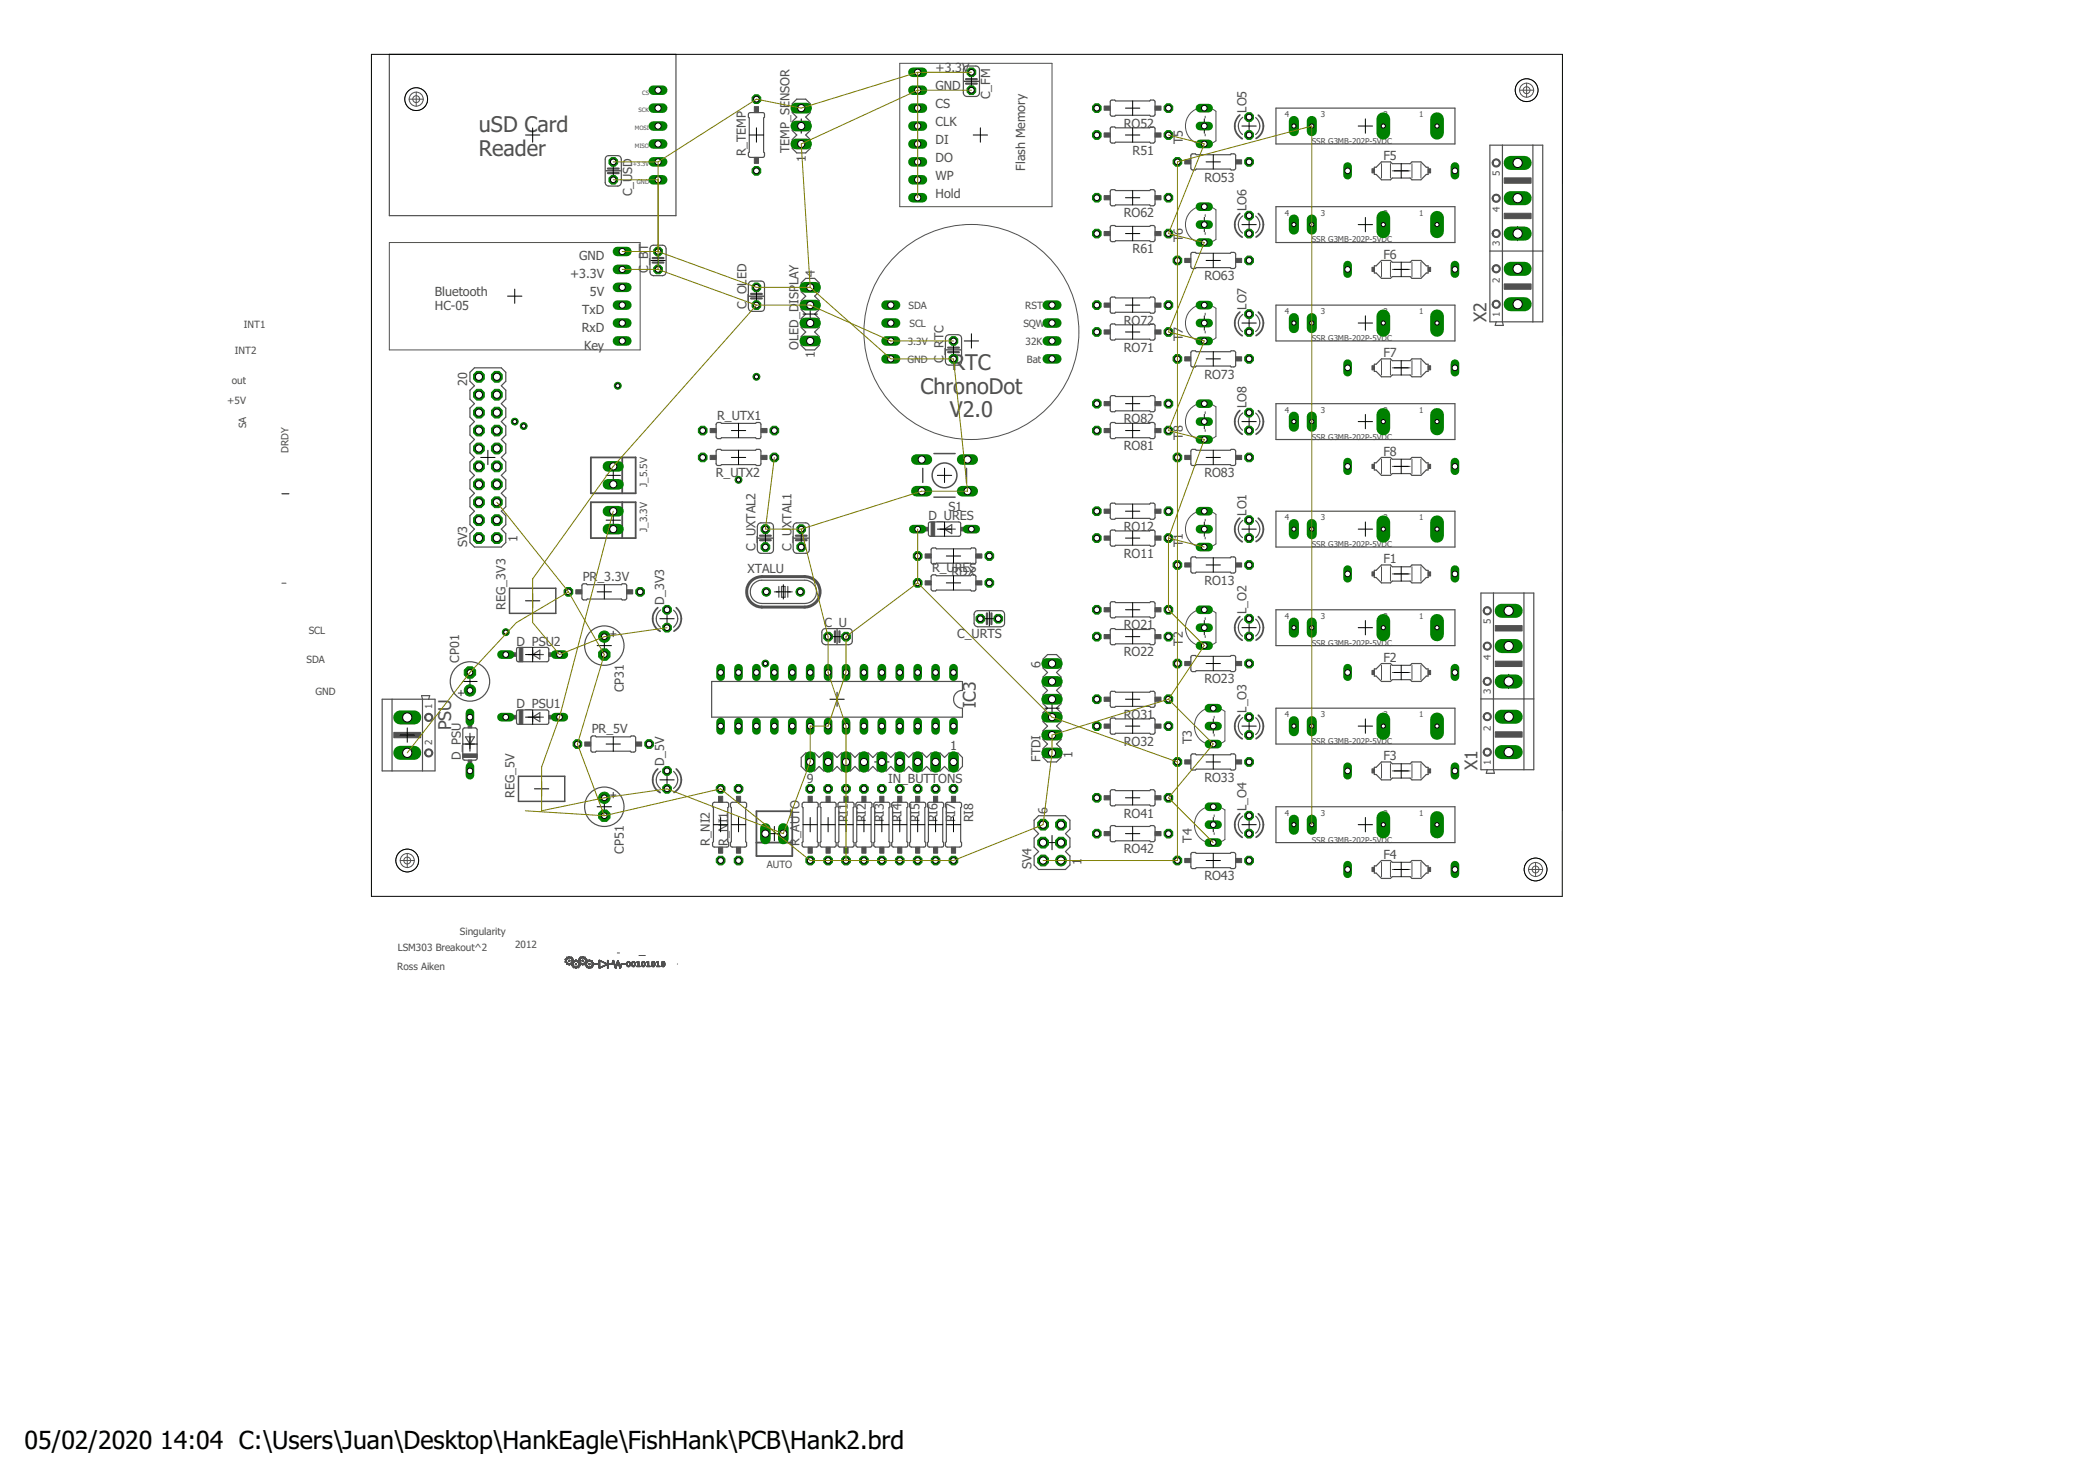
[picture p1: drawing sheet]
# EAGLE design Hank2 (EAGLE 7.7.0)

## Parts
AUTO  Auto_Manual  22-23-2021  [22-23-2021]
C_BT  0.1uF  C-US025-024X044  [C025-024X044]
C_FM  0.1uF  C-US025-024X044  [C025-024X044]
C_OLED  0.1uF  C-US025-024X044  [C025-024X044]
C_RTC  0.1uF  C-US025-024X044  [C025-024X044]
C_U  0.1uF  C-US025-024X044  [C025-024X044]
C_URTS  0.1uF  C-US025-024X044  [C025-024X044]
C_USD  0.1uF  C-US025-024X044  [C025-024X044]
C_UXTAL1  0.1uF  C-US025-024X044  [C025-024X044]
C_UXTAL2  0.1uF  C-US025-024X044  [C025-024X044]
CP01  100u  CPOL-EUE2.5-6  [E2,5-6]
CP31  22uF  CPOL-EUE2.5-6  [E2,5-6]
CP51  22uF  CPOL-EUE2.5-6  [E2,5-6]
D_3V3  LED3MM  [LED3MM]
D_5V  LED3MM  [LED3MM]
D_PSU  1N4148DO35-7  [DO35-7]
D_PSU1  1N4148DO35-7  [DO35-7]
D_PSU2  1N4148DO35-7  [DO35-7]
D_URES  1N4148DO35-7  [DO35-7]
F1  SM 092 A0 2A  FUSEPICOFUSE  [PICOFUSE]
F2  SM 092 A0 2A  FUSEPICOFUSE  [PICOFUSE]
F3  SM 092 A0 2A  FUSEPICOFUSE  [PICOFUSE]
F4  SM 092 A0 2A  FUSEPICOFUSE  [PICOFUSE]
F5  SM 092 A0 2A  FUSEPICOFUSE  [PICOFUSE]
F6  SM 092 A0 2A  FUSEPICOFUSE  [PICOFUSE]
F7  SM 092 A0 2A  FUSEPICOFUSE  [PICOFUSE]
F8  SM 092 A0 2A  FUSEPICOFUSE  [PICOFUSE]
FTDI  MA06-1  [MA06-1]
IC3  ATMEGA328-20P  [DIL28-3]
IN_BUTTONS  User Inputs  MA09-1  [MA09-1]
J_3.3V  Jumper  22-23-2021  [22-23-2021]
J_5.5V  Jumper  22-23-2021  [22-23-2021]
L_O2  LED3MM  [LED3MM]
L_O3  LED3MM  [LED3MM]
L_O4  LED3MM  [LED3MM]
LO1  LED3MM  [LED3MM]
LO5  LED3MM  [LED3MM]
LO6  LED3MM  [LED3MM]
LO7  LED3MM  [LED3MM]
LO8  LED3MM  [LED3MM]
OLED_DISPLAY  MA04-1  [MA04-1]
PR_3.3V  1k  R-US_0207/10  [0207/10]
PR_5V  1k  R-US_0207/10  [0207/10]
PSU  AK500/2  [AK500/2]
R51  10K  R-US_0207/10  [0207/10]
R61  10K  R-US_0207/10  [0207/10]
R_AUTO  330  R-US_0207/10  [0207/10]
R_NI1  1k  R-US_0207/10  [0207/10]
R_NI2  2K  R-US_0207/10  [0207/10]
R_TEMP  4.7K  R-US_0207/10  [0207/10]
R_URES  330  R-US_0207/10  [0207/10]
R_UTX1  1k  R-US_0207/10  [0207/10]
R_UTX2  2K  R-US_0207/10  [0207/10]
RDX  10k  R-US_0207/10  [0207/10]
REG_3V3  AMS1117  [SOT223]
REG_5V  AMS1117  [SOT223]
RI1  330  R-US_0207/10  [0207/10]
RI2  330  R-US_0207/10  [0207/10]
RI3  330  R-US_0207/10  [0207/10]
RI4  330  R-US_0207/10  [0207/10]
RI5  330  R-US_0207/10  [0207/10]
RI6  330  R-US_0207/10  [0207/10]
RI7  330  R-US_0207/10  [0207/10]
RI8  330  R-US_0207/10  [0207/10]
RO11  10K  R-US_0207/10  [0207/10]
RO12  10K  R-US_0207/10  [0207/10]
RO13  1k  R-US_0207/10  [0207/10]
RO21  150  R-US_0207/10  [0207/10]
RO22  10K  R-US_0207/10  [0207/10]
RO23  1k  R-US_0207/10  [0207/10]
RO31  150  R-US_0207/10  [0207/10]
RO32  10K  R-US_0207/10  [0207/10]
RO33  1k  R-US_0207/10  [0207/10]
RO41  10k  R-US_0207/10  [0207/10]
RO42  10K  R-US_0207/10  [0207/10]
RO43  1k  R-US_0207/10  [0207/10]
RO52  10K  R-US_0207/10  [0207/10]
RO53  1k  R-US_0207/10  [0207/10]
RO62  10K  R-US_0207/10  [0207/10]
RO63  1k  R-US_0207/10  [0207/10]
RO71  10K  R-US_0207/10  [0207/10]
RO72  10K  R-US_0207/10  [0207/10]
RO73  1k  R-US_0207/10  [0207/10]
RO81  10k  R-US_0207/10  [0207/10]
RO82  10K  R-US_0207/10  [0207/10]
RO83  1k  R-US_0207/10  [0207/10]
S1  DTS-6  [DTS-6]
SSR1  SSR  [SSR_FOOTPRINT]
SSR2  SSR  [SSR_FOOTPRINT]
SSR3  SSR  [SSR_FOOTPRINT]
SSR4  SSR  [SSR_FOOTPRINT]
SSR5  SSR  [SSR_FOOTPRINT]
SSR6  SSR  [SSR_FOOTPRINT]
SSR7  SSR  [SSR_FOOTPRINT]
SSR8  SSR  [SSR_FOOTPRINT]
SV3  MA10-2  [MA10-2]
SV4  MA03-2  [MA03-2]
T1  2n2222  2SC458  [TO92-ECB]
T2  2n2222  2SC458  [TO92-ECB]
T3  2n2222  2SC458  [TO92-ECB]
T4  2n2222  2SC458  [TO92-ECB]
T5  2n2222  2SC458  [TO92-ECB]
T6  2n2222  2SC458  [TO92-ECB]
T7  2n2222  2SC458  [TO92-ECB]
T8  2n2222  2SC458  [TO92-ECB]
TEMP_SENSOR  MA03-1  [MA03-1]
U$1  FLASH_MEMORY  [FLASHMEMORY_FOOTPRINT]
U$4  BLUETOOTH  [BLUETOOTH_FOOTPRINT]
U$6  RTC  [RTC_FOOTPRINT]
U$7  SD_CARD_READER  [SD_CARD_READER_FOOTPRINT]
X1  Sockets 1  AK500/5  [AK500/5]
X2  Sockets 2  AK500/5  [AK500/5]
XTALU  16M  CRYSTALHC49S  [HC49/S]

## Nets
+3V3: C_BT.1 C_FM.1 C_OLED.1 C_RTC.2 C_USD.1 CP31.+ D_3V3.A D_PSU2.A J_5.5V.1 OLED_DISPLAY.3 R_TEMP.2 REG_3V3.2(OUT) REG_3V3.TAB(OUT1) TEMP_SENSOR.3 U$1.HOLD U$1.VCC(+3.3V) U$1.WP U$4.+3.3(+3.3V) U$6.+3.3V U$7.+3.3(+3.3V)
+5V: AUTO.1 C_U.2 CP51.+ D_5V.A D_PSU1.A D_URES.C FTDI.3 IC3.7(VCC) IC3.20(AVCC) IC3.21(AREF) IN_BUTTONS.9 J_3.3V.1 R_URES.1 REG_5V.2(OUT) REG_5V.TAB(OUT1) RO13.2 RO23.2 RO33.2 RO43.2 RO53.2 RO63.2 RO73.2 RO83.2 SSR1.3(+) SSR2.3(+) SSR3.3(+) SSR4.3(+) SSR5.3(+) SSR6.3(+) SSR7.3(+) SSR8.3(+) SV4.2
AUTO_MANUAL: AUTO.2 IC3.17((PCI3/MOSI/OC2A)PB3) R_AUTO.2 SV3.20 SV4.4
BT_RX: SV3.7 U$4.RXD
BT_TX: SV3.9 U$4.TXD
CP12: CP01.+ D_PSU1.C D_PSU2.C D_PSU.C REG_3V3.3(IN) REG_5V.3(IN)
FLASH_CLK: SV3.4 U$1.CLK
FLASH_CS: SV3.2 U$1.CS
FLASH_DI: SV3.6 U$1.DI
FLASH_DO: SV3.8 U$1.DO
GND [vcc]: C_BT.2 C_FM.2 C_OLED.2 C_RTC.1 C_U.1 C_USD.2 C_UXTAL1.2 C_UXTAL2.2 CP01.- CP31.- CP51.- FTDI.1 FTDI.2 IC3.8(GND) IC3.22(AGND) OLED_DISPLAY.4 PR_3.3V.1 PR_5V.1 PSU.2 R51.1 R61.1 R_AUTO.1 R_NI2.2 R_UTX2.1 REG_3V3.1(GND) REG_5V.1(GND) RI1.2 RI2.2 RI3.2 RI4.2 RI5.2 RI6.2 RI7.2 RI8.2 RO11.1 RO21.1 RO31.1 RO41.1 RO71.1 RO81.1 S1.1 S1.2 SV3.5 SV4.6 T1.E T2.E T3.E T4.E T5.E T6.E T7.E T8.E TEMP_SENSOR.1 U$1.GND U$4.GND U$6.GND U$7.GND
IN1: IC3.18((PCI4/MISO)PB4) IN_BUTTONS.8 RI1.1
IN2: IC3.19((PCI5/SCK)PB5) IN_BUTTONS.7 RI2.1
IN3: IC3.23((PCI8/ADC0)PC0) IN_BUTTONS.6 RI3.1
IN4: IC3.24((PCI9/ADC1)PC1) IN_BUTTONS.5 RI4.1
IN5: IC3.25((PCI10/ADC2)PC2) IN_BUTTONS.4 RI5.1
IN6: IC3.26((PCI11/ADC3)PC3) IN_BUTTONS.3 RI6.1
IN7: IC3.27((PCI12/ADC4/SDA)PC4) IN_BUTTONS.2 RI7.1 SV4.1
IN8: IC3.28((PCI13/ADC5/SCL)PC5) IN_BUTTONS.1 RI8.1 SV4.3
L1-1: SSR1.1(L1) SSR2.1(L1) SSR3.1(L1) SSR4.1(L1) X1.5
L1-2: SSR5.1(L1) SSR6.1(L1) SSR7.1(L1) SSR8.1(L1) X2.5
L_O1: L_O2.K(C) SSR2.4(-) T2.C
L_O3: L_O3.K(C) SSR3.4(-) T3.C
MISO: SV3.10 U$7.MISO
MO1: F1.2 X1.4
MO2: F2.2 X1.3
MO3: F3.2 X1.2
MO4: F4.2 X1.1
MO5: F5.2 X2.4
MO6: F6.2 X2.3
MO7: F7.2 X2.2
MO8: F8.2 X2.1
MOSI: SV3.12 U$7.MOSI
N$1: J_3.3V.2 SV3.1
N$2: J_5.5V.2 SV3.3
N$3: F1.1 SSR1.2(L2)
N$4: D_5V.K(C) PR_5V.2
N$5: D_3V3.K(C) PR_3.3V.2
N$7: D_PSU.A PSU.1
N$8: RO12.1 T1.B
N$9: RO52.1 T5.B
N$10: F8.1 SSR8.2(L2)
N$11: LO5.A RO53.1
N$12: LO5.K(C) SSR5.4(-) T5.C
N$13: F7.1 SSR7.2(L2)
N$14: F2.1 SSR2.2(L2)
N$15: F3.1 SSR3.2(L2)
N$16: LO6.A RO63.1
N$17: LO6.K(C) SSR6.4(-) T6.C
N$18: RO62.1 T6.B
N$19: F6.1 SSR6.2(L2)
N$20: LO7.A RO73.1
N$21: LO7.K(C) SSR7.4(-) T7.C
N$22: RO72.1 T7.B
N$23: RO42.1 T4.B
N$24: F4.1 SSR4.2(L2)
N$25: LO8.A RO83.1
N$26: LO8.K(C) SSR8.4(-) T8.C
N$27: RO32.1 T3.B
N$28: F5.1 SSR5.2(L2)
N$29: LO1.A RO13.1
N$30: LO1.K(C) SSR1.4(-) T1.C
N$31: RO22.1 T2.B
N$32: C_UXTAL1.1 IC3.9(PB6(XTAL1/TOSC1/PCI6)) XTALU.2
N$33: L_O2.A RO23.1
N$34: RO82.1 T8.B
N$35: C_UXTAL2.1 IC3.10(PB7(XTAL2/TOSC2/PCI7)) XTALU.1
N$37: L_O3.A RO33.1
N$39: IC3.16((PCI2/SS/OC1B)PB2) R_NI1.2
N$41: L_O4.A RO43.1
N$42: L_O4.K(C) SSR4.4(-) T4.C
NEW_IN: R_NI1.1 R_NI2.1 SV3.11
OUT1: IC3.4((PCI18/INT0)PD2) RO11.2 RO12.2
OUT2: IC3.5((PCI19/INT1/OC2B)PD3) RO21.2 RO22.2
OUT3: IC3.6((PCI20/XCK/T0)PD4) RO31.2 RO32.2
OUT4: IC3.11((PCI21/T1/OC0B)PD5) RO41.2 RO42.2
OUT5: IC3.12((PCI22/AIN0OC0A)PD6) R51.2 RO52.2
OUT6: IC3.13((PCI23/AIN1)PD7) R61.2 RO62.2
OUT7: IC3.14((PCI0/ICP/CLKO)PB0) RO71.2 RO72.2
OUT8: IC3.15((PCI1/OC1A/OC1S)PB1) RO81.2 RO82.2
RTS: C_URTS.1 FTDI.6
SCK: SV3.14 U$7.SCK
SCL: OLED_DISPLAY.1 SV3.19 U$6.SCL
SD_CS: SV3.16 U$7.CS
SDA: OLED_DISPLAY.2 SV3.17 U$6.SDA
TEMP_SEN: R_TEMP.1 SV3.18 TEMP_SENSOR.2
U_RESET: C_URTS.2 D_URES.A IC3.1(PC6(/RESET/PCI14)) R_URES.2 S1.3 S1.4 SV4.5
U_RX: FTDI.4 IC3.2((PCI16/RXD)PD0) SV3.13
U_TX: IC3.3((PCI17/TXD)PD1) R_UTX1.2 RDX.2
U_TX_3: R_UTX1.1 R_UTX2.2 SV3.15
UTX: FTDI.5 RDX.1
Unconnected: U$4.5V U$4.KEY U$6.32K U$6.BAT U$6.RST U$6.SQW

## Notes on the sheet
- TO DO:
  +DONE Add connections to Microcontroller
  -Add 3.3V Power Supply Regulator
  -Add 5V low drop regulator
  +DONE: Add Temperature Sensor
  +DONE: Add the SSR Circuit
  -DONE:Add Fuses SM 092 A0 2A--- RS PN: 116-114
  -Add Connector with 8Inputs
  http://www.gammon.com.au/images/Wire_Wrapped_Atmega132_e.png
- MISO | VCC
- SCK | MOSI
- /RESET | GND
- GND
- CTS
- VCC
- TXD
- RXD
- RTS
- Fish tank controller breakout board | https://github.com/FreeRangeLobster/FishHank
- Released under the Creative Commons Attribution Share-Alike 3.0 License
